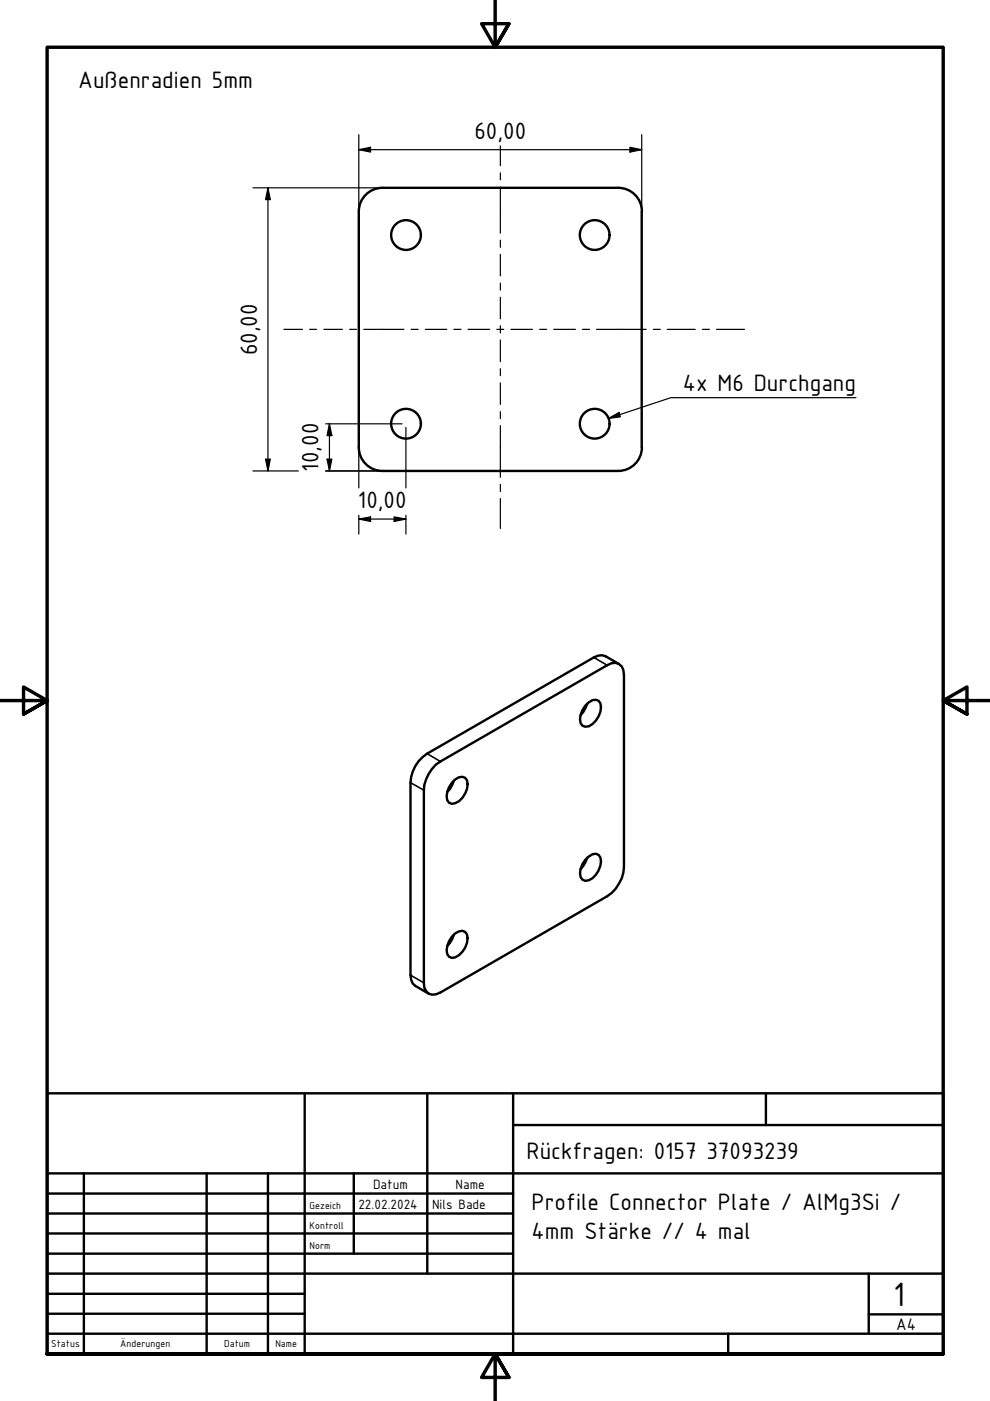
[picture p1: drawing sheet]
<svg xmlns="http://www.w3.org/2000/svg" width="210mm" height="297mm" viewBox="0 0 210 297" stroke-linecap="round" stroke-linejoin="round" font-family="sans-serif">
<!-- layer: Sichtbar (ISO) -->
<g fill="none" stroke="#000" stroke-width=".51">
<path d="M81.1 39.8h50a5 5 0 0 1 5 5M81.1 39.8a5 5 0 0 0-5 5v50.1M136.1 44.9v50M76.1 94.8a5 5 0 0 0 5 5.1M136.1 94.8a5 5 0 0 1-5 5.1h-50M124.1 149.6l1.5-1.2h.7l.6 .2a2.87 2.87 0 0 1 0 3.3 3.4 3.4 0 0 1-2.8 2.2l-.6-.2a2.87 2.87 0 0 1 0-3.3zM124.5 149.2l-.8 1.7-.6 .7M131.2 140.8l-2.8-1.7-.7-.2-.9 .1-.9 .4-35.3 20.4a7.7 7.7 0 0 0-3.6 6.1v40.8l.2 1 .3 .8 .6 .5 2.8 1.7M92.5 162.1l36.2-21.1a2.17 2.17 0 0 1 2.5-.2 2.17 2.17 0 0 1 1.1 2.3v40.8a8 8 0 0 1-3.6 6.1l-35.3 20.4a2.14 2.14 0 0 1-2.5 .3 2.14 2.14 0 0 1-1-2.3v-40.9a8 8 0 0 1 2.6-5.4zM95.8 166a2.2 2.2 0 0 1 2.8-1.1 2.87 2.87 0 0 1 0 3.3 3.4 3.4 0 0 1-2.8 2.2l-.6-.2a2.87 2.87 0 0 1 0-3.3zM96.2 165.6l-.8 1.6-.6 .7M95.8 198.6a2.23 2.23 0 0 1 2.8-1 2.84 2.84 0 0 1 0 3.3 3.6 3.6 0 0 1-2.8 2.2 1.76 1.76 0 0 1-1-2.5l.4-1.1z"/>
<path d="M96.2 198.2l-.8 1.7-.6 .7M124.1 182.3l1.5-1.2 .7-.1a1.76 1.76 0 0 1 1 2.5 4.1 4.1 0 0 1-3.2 3.3 1.76 1.76 0 0 1-1-2.6l.4-1zM124.5 181.8l-.8 1.7-.6 .8"/>
<circle cx="86.1" cy="49.8" r="3.2"/>
<circle cx="126.1" cy="49.8" r="3.2"/>
<circle cx="86.1" cy="89.8" r="3.2"/>
<circle cx="126.1" cy="89.8" r="3.2"/>
</g>
<!-- layer: Sichtbar schmal (ISO) -->
<path d="M125.9 139.4l2.8 1.6M90.6 159.8l2.8 1.6M87 165.9l2.9 1.6M87 206.7l2.9 1.7" fill="none" stroke="#000" stroke-width=".34"/>
<!-- layer: Rahmen (ISO) -->
<path d="M105 0v10l-2.9-5h5.8l-2.9 5 2.9-5M0 148.5h10l-5-2.8v5.7l5-2.9-5 2.9M210 148.5h-10l5-2.8v5.7l-5-2.9 5 2.9M10 287v-277h190v277h-190h190M107.9 292l-2.9-5 2.9 5h-5.8l2.9-5v10" fill="none" stroke="#000" stroke-width=".72"/>
<!-- layer: Titel (ISO) -->
<g fill="none" stroke="#000" stroke-width=".51">
<path d="M10 231.8h190v55.2h-190zM64.6 231.8v55.2M90.6 231.8v38.2M108.8 238.5h91.2M108.8 231.8v55.2M162.4 231.8v6.7M10 253.1h98.8M10 257.3h98.8M10 248.8h190M17.8 248.8v38.2M43.8 248.8v38.2M56.8 248.8v38.2"/>
<path d="M75 248.8v17M10 261.5h98.8M10 265.8h98.8M10 270h190M10 274.3h54.6M10 278.5h54.6M184.2 278.7h15.8M184.2 270v12.8M10 282.8h190M154.4 282.8v4.2"/>
</g>
<!-- layer: Mittellinie (ISO) -->
<g fill="none" stroke="#000" stroke-width=".25">
<path d="M106.1 30.9v4.2M106.1 36.6v1.5M106.1 39.7v9.7M106.1 50.9v1.5M106.1 53.9v4.6M60.2 69.8h3.9M65.7 69.8h1.4M68.7 69.8h3.9M74.1 69.8h1.5M77.1 69.8h8.5M87.2 69.8h1.4M90.2 69.8h4.5"/>
<path d="M96.2 69.8h1.5M99.2 69.8h4.6M105.3 69.8h1.5M106.1 60v1.5M106.1 63v4.6M106.1 69.1v1.5M106.1 72.1v4.6M106.1 78.2v1.5M108.3 69.8h4.6M114.4 69.8h1.5M117.4 69.8h4.6M123.5 69.8h1.5"/>
<path d="M126.5 69.8h10.5M138.5 69.8h1.5M141.5 69.8h5.9M148.9 69.8h1.5M151.9 69.8h6M106.1 81.2v4.6M106.1 87.3v1.5M106.1 90.2v11M106.1 102.7v1.5M106.1 105.7v6.3"/>
</g>
<g fill="none" stroke="#000" stroke-width=".25">
<path d="M53.6 39.8h26.7M56.8 39.8l.5 2.5h-1zM56.8 39.8v60.1M76.1 31.7l2.5-.5v1zM76.1 31.7h60M76.1 28.6v15.5M133.6 31.2l2.5 .5-2.5 .5zM136.1 28.6v15.5M53.6 99.9h9.6M56.3 97.4h1l-.5 2.5zM69 99.9h11.3M69 89.9h16.3"/>
<path d="M69.3 97.4h1.1l-.6 2.5zM69.8 89.9l.6 2.5h-1.1zM69.8 89.9v10M76.1 95.7v7.7M86.1 90.6v12.8M76.1 110.1l2.5-.5v1zM76.1 109.2v4M76.1 110.1h10M83.6 109.6l2.5 .5-2.5 .5zM86.1 109.2v4"/>
</g>
<g fill="#000">
<path d="M76.1 31.7l2.5-.5v1z" fill-rule="evenodd"/>
<path d="M133.6 31.2l2.5 .5-2.5 .5z" fill-rule="evenodd"/>
<path d="M56.8 39.8l.5 2.5h-1z" fill-rule="evenodd"/>
<path d="M56.3 97.4h1l-.5 2.5z" fill-rule="evenodd"/>
<path d="M69.3 97.4h1.1l-.6 2.5z" fill-rule="evenodd"/>
<path d="M69.8 89.9l.6 2.5h-1.1z" fill-rule="evenodd"/>
<path d="M76.1 110.1l2.5-.5v1z" fill-rule="evenodd"/>
<path d="M83.6 109.6l2.5 .5-2.5 .5z" fill-rule="evenodd"/>
</g>
<!-- layer: Symbol (ISO) -->
<path d="M129 88.7l2.2-1.3 .3 1zM181.5 84.3h-39.3l-13.2 4.4" fill="none" stroke="#000" stroke-width=".25"/>
<path d="M129 88.7l2.2-1.3 .3 1z" fill-rule="evenodd" fill="#000"/>
<text font-size="7.7" x="189.4" y="276.8">1</text>
<g font-size="5.4">
<text x="16.6" y="18.7">Außenradien 5mm</text>
<text x="100.6" y="29.4">60,00</text>
<text x="54.5" y="75.3" transform="rotate(-90 54.5 75.3)">60,00</text>
<text x="144.8" y="83">4x M6 Durchgang</text>
<text x="67.6" y="100" transform="rotate(-90 67.6 100)">10,00</text>
<text x="75.9" y="107.8">10,00</text>
<text x="111.6" y="245.8">Rückfragen: 0157</text>
<text x="149.8" y="245.8">37093239</text>
<text x="112.7" y="256.4">Profile Connector Plate / AlMg3Si /</text>
<text x="112.7" y="262.7">4mm Stärke // 4 mal</text>
</g>
<text font-size="3.9" x="190" y="282">A4</text>
<g font-size="3.1">
<text x="76" y="256.3">22.02.2024</text>
<text x="79.1" y="252">Datum</text>
<text x="91.6" y="256.3">Nils Bade</text>
<text x="96.6" y="252">Name</text>
</g>
<g font-size="2.3">
<text x="65.6" y="256.3">Gezeich</text>
<text x="65.6" y="260.5">Kontroll</text>
<text x="65.6" y="264.8">Norm</text>
<text x="10.8" y="285.7">Status</text>
<text x="25.5" y="285.7">Änderungen</text>
<text x="47.5" y="285.7">Datum</text>
<text x="58.4" y="285.7">Name</text>
</g>
</svg>
